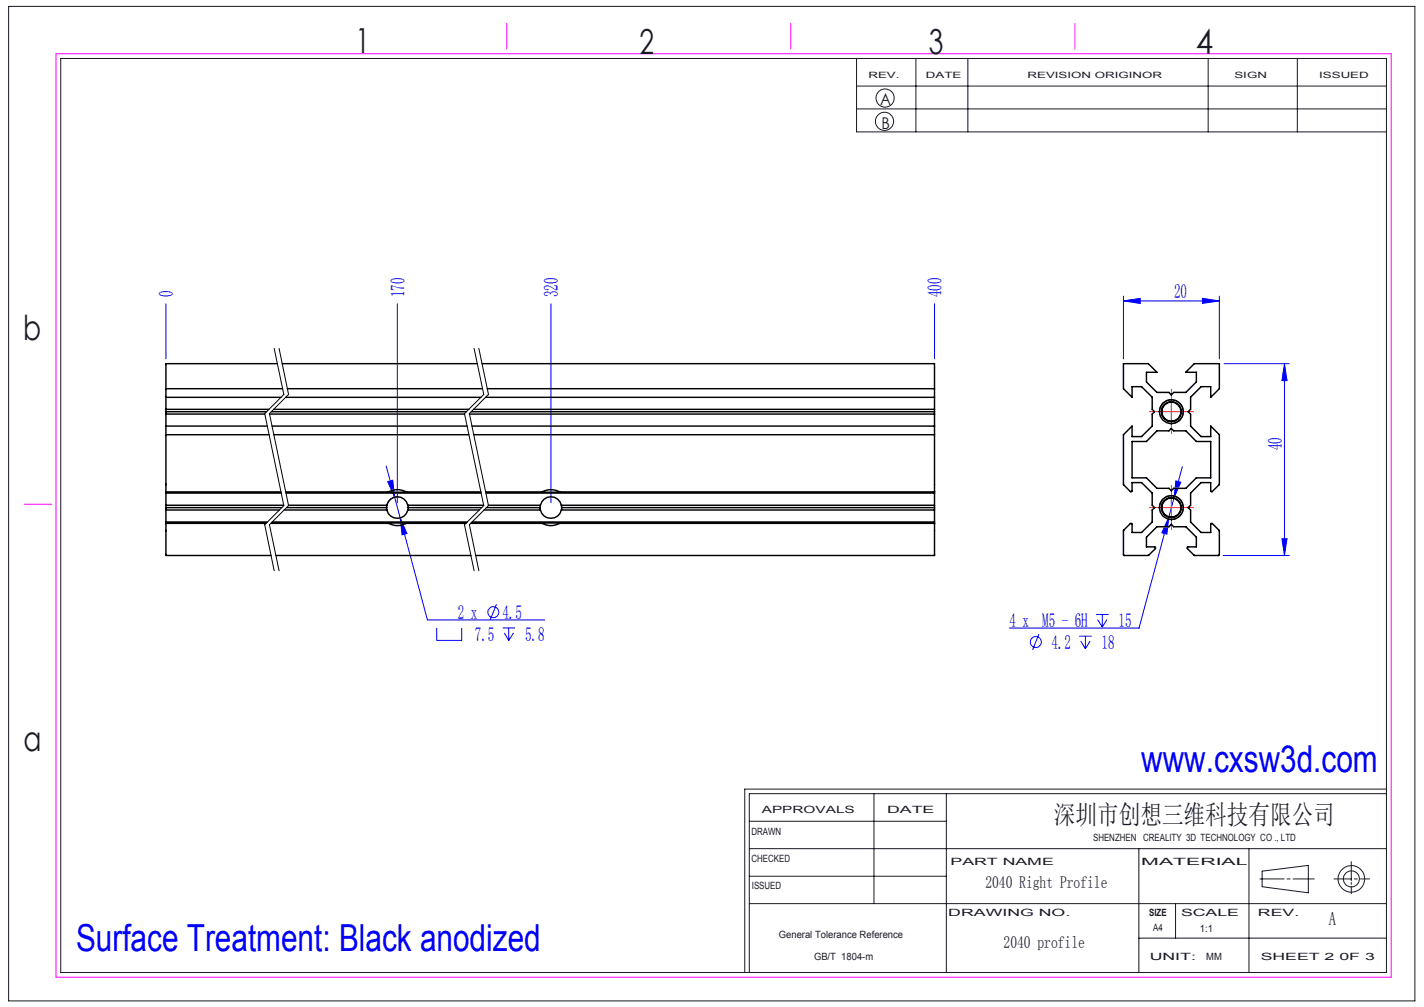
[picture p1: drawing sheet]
<svg xmlns="http://www.w3.org/2000/svg" width="297mm" height="210mm" viewBox="0 0 297 210" stroke-linecap="round" stroke-linejoin="round" font-family="sans-serif">
<g fill="none" stroke="#191924" stroke-width=".21">
<path d="M1.8 1.3h293.3v207.4h-293.3zM12.7 12.2h276.5v190.6h-276.5zM178.6 12.2v15.3h110.6M178.6 17.9h110.6M191 12.2v15.3M201.9 12.2v15.3M252 12.2v15.3M270.6 12.2v15.3M178.6 22.7h110.6M156.3 177h132.9M156.3 171.3h41.1M182.3 165.5v22.9"/>
<path d="M197.4 165.5v37.3M237.5 177v25.8M260.5 177v25.8M281.8 179.7v4M289.2 165.5h-132.9v37.3M289.2 164.6h-133.9v38.2M156.3 188.4h132.9M156.3 182.7h41.1M237.5 195.6h51.7M245.2 188.4v7.2M262.8 183.3h5M263.2 181.7l9.7-1.2v5.7l-9.7-1.3z"/>
<path d="M268.4 183.3h.7M269.7 183.3h4.4M278.2 183.3h3.6M281.8 184v.4M281.8 184.8v1.6M282.5 183.3h.6M283.7 183.3h1.9"/>
<circle cx="184.5" cy="25.3" r="1.9"/>
<circle cx="184.6" cy="20.4" r="1.89"/>
<circle cx="281.9" cy="183.3" r="1.68"/>
<circle cx="281.9" cy="183.3" r="2.77"/>
</g>
<path d="M11.7 11.2h278.5v192.6h-278.5zM105.7 4.9v5.3M164.9 4.9v5.3M224.2 4.9v5.3M5 105.2h5.8" fill="none" stroke="#f0f" stroke-width=".21"/>
<g fill="none" stroke="#00f" stroke-width=".21">
<path d="M34.6 63.4v11.5M82.9 63.4v41.4M114.9 63.4v41.4M194.9 63.4v11.5M234.3 62.8l3.5-.6v1.1zM234.3 61.8v13.1M234.3 62.8h20M250.8 62.2l3.5 .6-3.5 .5zM254.3 61.8v13.1M255.3 75.8h13.6M267.9 75.8v40M267.9 75.8l.5 3.6h-1z"/>
<path d="M80.5 97.2l1.8 6.5M246.6 97.3l-1.7 6.5M80.9 100.4l1-.3 .4 3.6zM82.3 103.7l1.2 4.3M83.2 103.6a2.2 2.2 0 0 0-2.5 1.8M83.5 108l1.4 3.3-1 .2zM83.5 108l5.6 21.3h24.5M243.8 107.9l-.4 3.5-1.1-.3zM243.8 107.9l-6.2 23.1h-27.1M244.9 103.8l-1.1 4.1M245.3 100.3l1 .3-1.4 3.2zM255.1 115.8h13.8"/>
<path d="M267.4 112.4h1l-.5 3.4zM91.1 130.9v2.7h5.2v-2.7M103.5 126l-1.3 3.3M104.8 130.9h2.6M105.2 132l.9 1.6M106.1 130.9v2.7M107.1 132l-1 1.6M216.7 132.2l-1.3 3.3M225.1 132.7h2.6M225.4 133.7l1 1.6M226.4 132.7v2.6M227.4 133.7l-1 1.6"/>
<path d="M228.6 128.2h2.6M228.9 129.2l1 1.6M229.9 128.2v2.6M230.9 129.2l-1 1.6"/>
<circle cx="102.9" cy="127.7" r="1.15"/>
<circle cx="216" cy="133.9" r="1.15"/>
</g>
<path d="M57.2 72.7l2 9.6-4 3.9 4 19.2-4 4 2 9.6M58.2 72.7l2 9.6-4 3.9 4 19.2-4 4 2 9.6M98.9 72.7l2 9.6-4 3.9 4 19.2-4 4 2 9.6M99.9 72.7l2 9.6-4 3.9 4 19.2-4 4 2 9.6M241.9 86.5a2.49 2.49 0 0 1 2.2-3.1 2.49 2.49 0 0 1 2.7 2.7 2.49 2.49 0 0 1-3.1 2.2M241.9 106.5a2.49 2.49 0 0 1 2.2-3.1 2.49 2.49 0 0 1 2.7 2.7 2.49 2.49 0 0 1-3.1 2.2" fill="none" stroke="#000" stroke-width=".21"/>
<path d="M241.8 85.8h-2.1M244.3 83.3v-2.1M244.3 88.3v2.1M246.8 85.8h2.1M241.8 105.8h-2.1M244.3 103.3v-2.1M244.3 108.3v2.1M246.8 105.8h2.1" fill="none" stroke="#f00" stroke-width=".21" stroke-dasharray="30.5 1.3 1.3 1.3"/>
<path d="M241.8 85.9h5M244.3 83.4v5M241.8 105.9h5M244.3 103.4v5" fill="none" stroke="#f00" stroke-width=".21"/>
<g fill="#00f">
<path d="M80.9 100.4l1.4 3.3-.4-3.6zM83.5 108l.4 3.5 1-.2zM234.3 62.8l3.5-.6v1.1zM250.8 62.2l3.5 .6-3.5 .5zM245.3 100.3l-.4 3.5 1.4-3.2zM243.8 107.9l-1.5 3.2 1.1 .3z"/>
<path d="M267.9 75.8l.5 3.6h-1zM267.4 112.4h1l-.5 3.4z"/>
</g>
<g fill="none" stroke="#000" stroke-width=".3">
<path d="M57.9 75.8h-23.3v26.8M58.8 75.8h40.8M100.5 75.8h94.4v26.8M234.3 75.8h5.2l1.8 1.8h-2.2v2l2.2 2.2h2.5l.5 .6 .5-.6h2.5l2.2-2.2v-2h-2.2l1.8-1.8h5.2v5.3l-1.8 1.8v-2.3h-2l-2.2 2.2v2.6l-.5 .5 .5 .5v2.5l2.2 2.1h2v-2.1l1.8 1.8v10.3l-1.6 1.6-.2-.2v-1.8h-2l-2.2 2.2v2.6l-.5 .5 .5 .5v2.5l2.2 2.1h2l.1-1.9h.2l1.5 1.5v5.1l-.1 .1h-5.1l-1.5-1.6 .1-.2h1.8v-2l-2.2-2.2h-2.5l-.5-.4-.5 .4h-2.5l-2.2 2.2v2h1.8l.1 .2v.2l-1.4 1.4h-5.2l-.1-.1v-5.1l1.5-1.5h.2l.1 .2v1.7h2l2.2-2.1v-2.5l.5-.5-.5-.5v-2.6l-2.2-2.2h-2v1.8l-.2 .2-1.6-1.5v-10.4l1.8-1.8v2.1h2l2.2-2.1v-2.5l.5-.5-.5-.5v-2.6l-2.2-2.2h-2v2.3l-1.8-1.8zM34.6 81.1h24.3M34.6 82.9h24M34.6 90.7h21.5M34.6 88.9h21.1M34.6 85.4h21.5M34.6 85.9h21M34.6 86.4h20.6M56.2 86.4h40.7"/>
<path d="M56.6 85.9h40.7M56.7 88.9h40.7M57.1 90.7h40.7M57.1 85.4h40.7M59.6 82.9h40.7M59.9 81.1h40.7M97.9 86.4h97M98.3 85.9h96.6M98.4 88.9h96.5M98.8 85.4h96.1M98.8 90.7h96.1M101.3 82.9h93.6"/>
<path d="M101.6 81.1h93.3M236.1 92.1h3l2.2-2.3h2.5l.5-.4 .5 .4h2.5l2.2 2.3h3v7.6h-3l-2.2 2.1h-2.5l-.5 .5-.5-.5h-2.5l-2.2-2.1h-3zM34.6 102.6v13.2h22M34.6 109.1h20.9M34.6 102.6h24M34.6 108.9h21.2M34.6 102.8h24.1M34.6 106.4h23.7M34.6 105.4h24.6M34.6 105.9h24.2M56.5 109.1l24.7 .1M56.8 108.9h40.7"/>
<path d="M57.5 115.8h40.7M59.3 106.4h21.4M59.7 102.8h40.6M59.8 105.9h20.8M60.2 105.4h20.5M80.6 105.9l.1 .5M80.7 106.4a2.25 2.25 0 0 0 2.2 1.7 2.25 2.25 0 0 0 2.2-1.7M80.7 105.4a2.24 2.24 0 0 1 2.2-1.8 2.24 2.24 0 0 1 2.2 1.8M80.7 105.4l-.1 .5M81.2 109.2a3.5 3.5 0 0 0 3.4 0M81.2 102.5a3.8 3.8 0 0 1 3.4 0M81.2 102.5l-21.6 .1"/>
<path d="M81.2 109.2l-.3-.1h3.9l-.2 .1M81.2 102.5l-.3 .1h3.9l-.2-.1M84.6 102.5l15.7 .1M85.1 105.4v.5M85.1 106.4h14.9M85.1 105.4h15.8M85.1 105.9v.5M85.1 105.9h15.4M97.2 109.1l-12.6 .1M98.2 109.1l15 .1M98.5 108.9h96.4M101 106.4h11.7"/>
<path d="M101.4 102.8h93.5M101.5 105.9h11.1M101.8 105.4h10.9M112.6 105.9l.1 .5M112.7 106.4a2.25 2.25 0 0 0 2.2 1.7 2.25 2.25 0 0 0 2.2-1.7M112.7 105.4a2.24 2.24 0 0 1 2.2-1.8 2.24 2.24 0 0 1 2.2 1.8M112.7 105.4l-.1 .5M113.2 109.2a3.5 3.5 0 0 0 3.4 0M113.2 102.5a3.7 3.7 0 0 1 3.4 0M113.2 102.5l-11.9 .1M113.2 109.2l-.2-.1h3.8l-.2 .1M113.2 102.5l-.2 .1h3.8l-.2-.1"/>
<path d="M116.6 102.5l78.3 .1M116.6 109.2h78.3M117.1 105.4l.1 .5M117.1 106.4h77.8M117.1 105.4h77.8M117.2 105.9l-.1 .5M117.2 105.9h77.7M194.9 102.6v13.2h-95.7"/>
<circle cx="244.3" cy="85.8" r="2.11"/>
<circle cx="244.3" cy="85.9" r="2.01"/>
<circle cx="244.3" cy="85.9" r="2.5"/>
<circle cx="244.3" cy="105.8" r="2.1"/>
<circle cx="244.3" cy="105.9" r="2.5"/>
<circle cx="244.3" cy="105.8" r="2"/>
</g>
<g font-size="7.8" fill="#00f">
<text x="238" y="161">www.cxsw3d.com</text>
<text x="15.9" y="198.4">Surface Treatment: Black anodized</text>
</g>
<g font-size="7.2" fill="#191924">
<text x="74.1" y="11">1</text>
<text x="133.4" y="11.2">2</text>
<text x="193.7" y="11.3">3</text>
<text x="249.4" y="11.3">4</text>
<text x="4.8" y="70.9">b</text>
<text x="4.9" y="156.5">a</text>
</g>
<text font-size="5.6" fill="#191924" x="219.8" y="171.8">深圳市创想三维科技有限公司</text>
<g font-size="4.1" fill="#00f">
<text x="36.1" y="62" transform="rotate(-90 36.1 62)">0</text>
<text x="84.4" y="62" transform="rotate(-90 84.4 62)">170</text>
<text x="116.4" y="62" transform="rotate(-90 116.4 62)">320</text>
<text x="196.4" y="62" transform="rotate(-90 196.4 62)">400</text>
<text x="244.9" y="62.2">20</text>
<text x="267.3" y="93.9" transform="rotate(-90 267.3 93.9)">40</text>
<text x="95.5" y="129.1">2 x</text>
<text x="104.8" y="129.1">4.5</text>
<text x="210.6" y="130.8">4 x M5 - 6H</text>
<text x="233.3" y="130.8">15</text>
<text x="99" y="133.6">7.5</text>
<text x="109.5" y="133.6">5.8</text>
<text x="219.3" y="135.3">4.2</text>
<text x="229.8" y="135.3">18</text>
</g>
<text font-size="3.9" fill="#191924" x="277.2" y="193">A</text>
<g font-size="3.5" fill="#191924">
<text x="205.5" y="185.2">2040 Right Profile</text>
<text x="209.3" y="197.7">2040 profile</text>
</g>
<g font-size="3.4" fill="#191924">
<text x="183.6" y="22">A</text>
<text x="183.8" y="27">B</text>
</g>
<g font-size="2.1" fill="#191924">
<text x="158.9" y="169.5">APPROVALS</text>
<text x="185" y="169.5">DATE</text>
<text x="156.7" y="174.2">DRAWN</text>
<text x="156.7" y="179.7">CHECKED</text>
<text x="228" y="175.4">SHENZHEN CREALITY 3D TECHNOLOGY CO ., LTD</text>
<text x="156.8" y="185.4">ISSUED</text>
<text x="198.2" y="180.4">PART NAME</text>
<text x="238" y="180.4">MATERIAL</text>
<text x="197.8" y="191">DRAWING NO.</text>
<text x="239.7" y="191">SIZE</text>
<text x="246.3" y="191">SCALE</text>
<text x="262.4" y="191">REV.</text>
<text x="162.4" y="195.6">General Tolerance Reference</text>
<text x="240.5" y="194.1">A4</text>
<text x="250.3" y="194.3">1:1</text>
<text x="169.8" y="200.2">GB/T 1804-m</text>
<text x="239.8" y="200.2">UNIT:</text>
<text x="251.6" y="200.2">MM</text>
<text x="262.9" y="200.2">SHEET 2 0F 3</text>
</g>
<g font-size="1.8" fill="#191924">
<text x="181.1" y="16.3">REV.</text>
<text x="193.1" y="16.3">DATE</text>
<text x="214.3" y="16.3">REVISION ORIGINOR</text>
<text x="257.5" y="16.3">SIGN</text>
<text x="275.1" y="16.3">ISSUED</text>
</g>
</svg>
